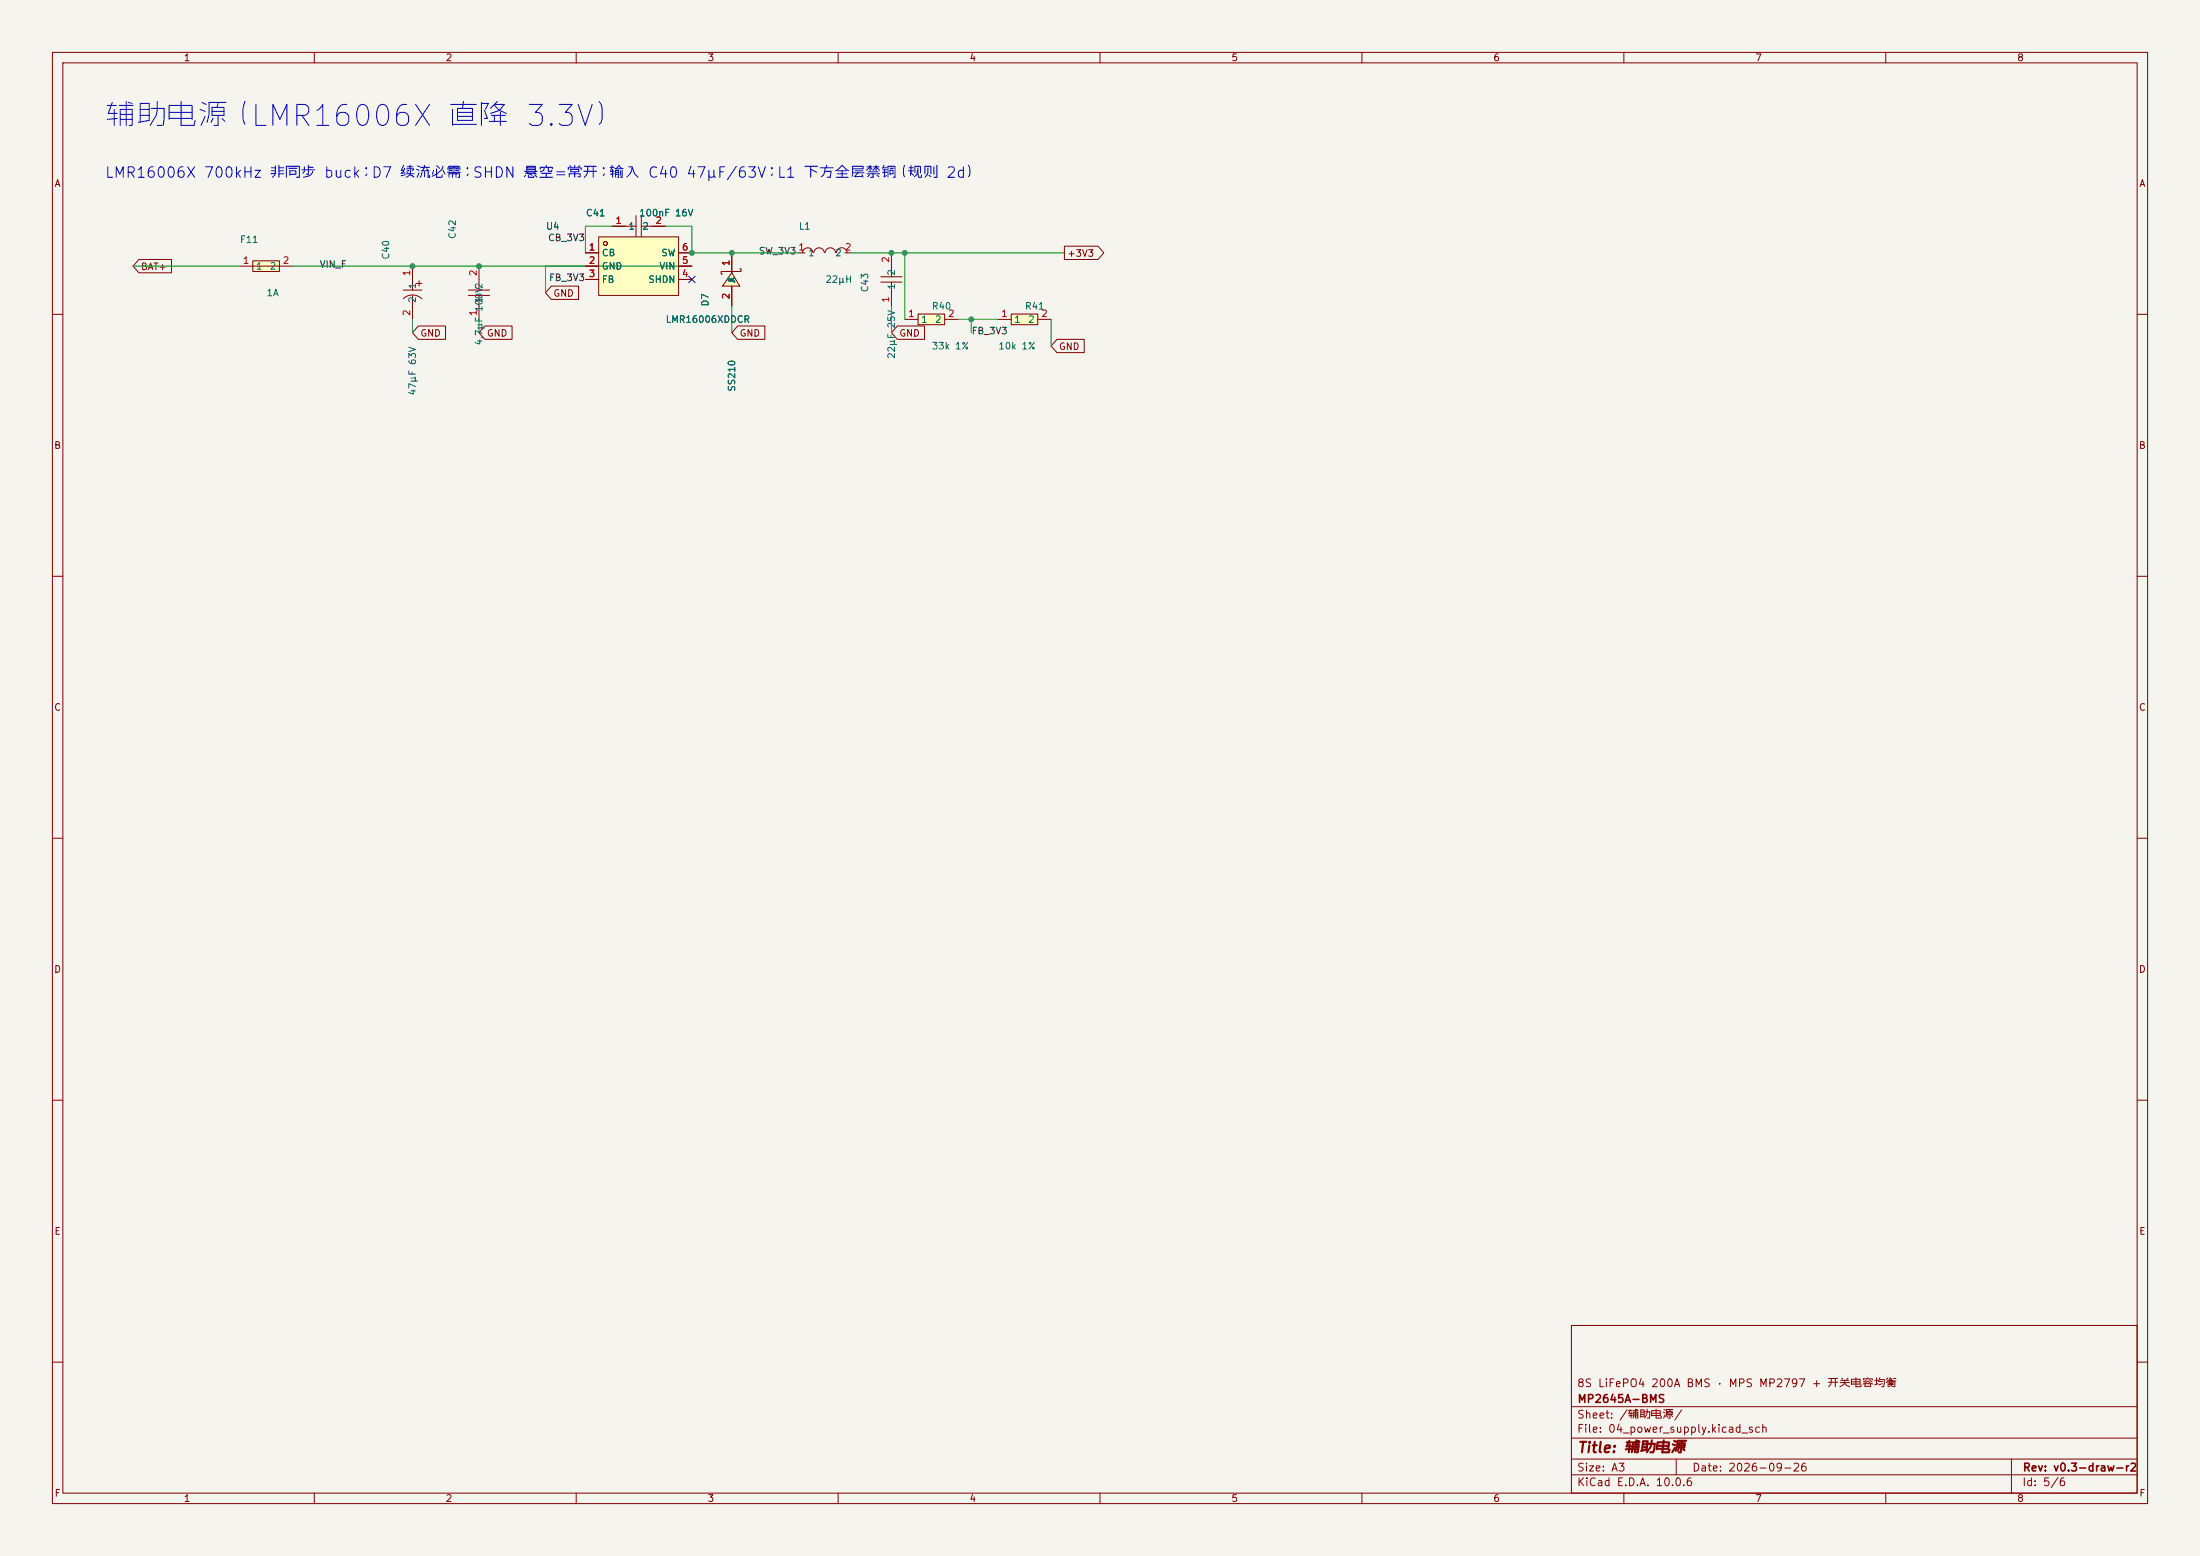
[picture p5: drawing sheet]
<svg xmlns="http://www.w3.org/2000/svg" width="420mm" height="297mm" viewBox="0 0 420 297" stroke-linecap="round" stroke-linejoin="round" font-family="sans-serif">
<path d="M0 0h420v297h-420z" fill="#f5f4ef" stroke="#f5f4ef" stroke-width=".19"/>
<g fill="none" stroke="#840000" stroke-width=".19">
<path d="M10 10h400v277h-400zM12 12h396v273h-396zM60 10v2M110 10v2M160 10v2M210 10v2M260 10v2M310 10v2M360 10v2M10 60h2M408 60h2M10 110h2"/>
<path d="M408 110h2M10 160h2M408 160h2M10 210h2M408 210h2M300 253h108v32h-108zM10 260h2M300 278.5h108M300 274.5h108M300 268.5h108M320 278.5v3M384 278.5v6.5"/>
<path d="M408 260h2M60 285v2M110 285v2M160 285v2M210 285v2M260 285v2M300 281.5h108M310 285v2M360 285v2"/>
</g>
<path d="M175.3 59.9h5v2.1h-5z" fill="#ffffc2"/>
<path d="M175.3 59.9h5v2.1h-5zM172.7 61h2.6M180.3 61h2.6" fill="none" stroke="#840000" stroke-width=".19"/>
<path d="M193 59.9h5.1v2.1h-5.1z" fill="#ffffc2"/>
<path d="M193 59.9h5.1v2.1h-5.1zM190.5 61h2.5M198.1 61h2.6" fill="none" stroke="#840000" stroke-width=".19"/>
<path d="M114.3 45.2h15.2v11.2h-15.2z" fill="#ffffc2"/>
<g fill="none" stroke="#840000" stroke-width=".19">
<path d="M89.4 56.4h4.1M89.4 55.4h4.1M91.4 50.8v4.6M91.4 56.4v4.6M111.8 48.3h2.5M111.8 50.8h2.5M111.8 53.3h2.5M114.3 45.2h15.2v11.2h-15.2zM116.8 43.2h4.6M121.4 41.2v4M122.4 43.2h4.6M122.4 41.2v4"/>
<path d="M129.5 48.3h2.6M129.5 50.8h2.6M129.5 53.3h2.6"/>
<circle cx="115.6" cy="46.5" r=".38"/>
</g>
<path d="M48.3 49.8h5v2h-5z" fill="#ffffc2"/>
<g fill="none" stroke="#840000" stroke-width=".19">
<path d="M45.7 50.8h10.2M48.3 49.8h5v2h-5zM77 55.4h3.5M77 57a2.54 2.54 0 0 1 3.5 0M78.7 50.8v4.6M78.7 56.4v4.6M79.5 54.1h1M80 53.6v1M152.4 48.3h1.3M153.2 48.2a1.01 1.01 0 0 1 1-.9 1.01 1.01 0 0 1 1 .9M155.3 48.2a1.01 1.01 0 0 1 1.1-.9 1.01 1.01 0 0 1 1 .9M157.5 48.2a1.01 1.01 0 0 1 1-.9 1.01 1.01 0 0 1 1 .9"/>
<path d="M159.7 48.2a1.01 1.01 0 0 1 1-.9 1.01 1.01 0 0 1 1 .9M161.3 48.3h1.3M168.2 53.9h4M168.2 52.8h4M170.2 48.3v4.5M170.2 53.9v4.5"/>
</g>
<path d="M139.7 52.1l1.5 2.5h-3.3z" fill="#ffffc2"/>
<g fill="none" stroke="#840000" stroke-width=".19">
<path d="M26.5 49.5h6.2v2.6h-6.2l-1.1-1.3zM105.3 54.6h5.2v2.6h-5.2l-1.2-1.3zM111.8 48.3h2.5M111.8 50.8h2.5M111.8 53.3h2.5M116.8 43.2h2.6M124.5 43.2h2.5M129.5 48.3h2.6M129.5 50.8h2.6M129.5 53.3h2.6M139.7 52.1l1.5 2.5h-3.3zM139.7 48.3v3.8"/>
<path d="M139.7 54.6v3.8M141.2 51.3h.3v.5h-3.8v.5h.2M203.2 47h6.4l1.1 1.3-1.1 1.2h-6.4zM79.9 62.2h5.2v2.6h-5.2l-1.2-1.3zM92.6 62.2h5.2v2.6h-5.2l-1.2-1.3zM140.8 62.2h5.2v2.6h-5.2l-1.1-1.3zM171.3 62.2h5.2v2.6h-5.2l-1.1-1.3zM201.8 64.8h5.2v2.5h-5.2l-1.1-1.3z"/>
</g>
<g fill="none" stroke="#009600" stroke-width=".19">
<path d="M25.4 50.8h20.3M55.9 50.8h76.2M104.1 50.8v5.1M116.8 43.2h-5v5.1M127 43.2h5.1v5.1h20.3M139.7 58.4v5.1M162.6 48.3h40.6M170.2 58.4v5.1M172.7 48.3v12.7M78.7 61v2.5M91.4 61v2.5M182.9 61h7.6"/>
<path d="M185.4 61v2.5M200.7 61v5"/>
</g>
<path d="M131.5 52.7l1.2 1.2M132.7 52.7l-1.2 1.2" fill="none" stroke="#000084" stroke-width=".19"/>
<g fill="#009600" stroke="#009600" stroke-width=".19">
<circle cx="78.7" cy="50.8" r=".46"/>
<circle cx="91.4" cy="50.8" r=".46"/>
<circle cx="132.1" cy="48.3" r=".46"/>
<circle cx="139.7" cy="48.3" r=".46"/>
<circle cx="172.7" cy="48.3" r=".46"/>
<circle cx="170.2" cy="48.3" r=".46"/>
<circle cx="185.4" cy="61" r=".46"/>
</g>
<text font-size="4" fill="#0000c2" x="19.7" y="25.1">辅助电源（LMR16006X 直降 3.3V）</text>
<text font-size="2" fill="#0000c2" x="19.9" y="34.4">LMR16006X 700kHz 非同步 buck；D7 续流必需；SHDN 悬空=常开；输入 C40 47µF/63V；L1 下方全层禁铜（规则 2d）</text>
<text font-size="2" fill="#840000" x="301" y="277.8">Title: 辅助电源</text>
<g font-size="1.5" fill="#840000">
<text x="300.9" y="265.1">8S LiFePO4 200A BMS · MPS MP2797 + 开关电容均衡</text>
<text x="301" y="268.1">MP2645A-BMS</text>
<text x="300.9" y="273.8">File: 04_power_supply.kicad_sch</text>
<text x="300.9" y="271.1">Sheet: /辅助电源/</text>
<text x="300.9" y="281.2">Size: A3</text>
<text x="322.9" y="281.2">Date: 2026-09-26</text>
<text x="386" y="281.2">Rev: v0.3-draw-r2</text>
<text x="300.9" y="284">KiCad E.D.A. 10.0.6</text>
<text x="385.9" y="284">Id: 5/6</text>
</g>
<g font-size="1.3" fill="#840000">
<text x="35" y="12">1</text>
<text x="85" y="12">2</text>
<text x="135" y="12">3</text>
<text x="185" y="12">4</text>
<text x="235" y="12">5</text>
<text x="285" y="12">6</text>
<text x="335" y="12">7</text>
<text x="385" y="12">8</text>
<text x="10.3" y="36">A</text>
<text x="408.3" y="36">A</text>
<text x="26.8" y="51.9">BAT+</text>
<text x="203.6" y="49.3">+3V3</text>
<text x="105.5" y="56.9">GND</text>
<text x="80.1" y="64.6">GND</text>
<text x="92.8" y="64.6">GND</text>
<text x="141.1" y="64.6">GND</text>
<text x="171.6" y="64.6">GND</text>
<text x="202.1" y="67.1">GND</text>
<text x="10.2" y="86">B</text>
<text x="408.2" y="86">B</text>
<text x="10.2" y="136">C</text>
<text x="408.2" y="136">C</text>
<text x="10.2" y="186">D</text>
<text x="408.2" y="186">D</text>
<text x="10.3" y="236">E</text>
<text x="408.3" y="236">E</text>
<text x="10.3" y="286">F</text>
<text x="35" y="287">1</text>
<text x="85" y="287">2</text>
<text x="135" y="287">3</text>
<text x="185" y="287">4</text>
<text x="235" y="287">5</text>
<text x="285" y="287">6</text>
<text x="335" y="287">7</text>
<text x="385" y="287">8</text>
<text x="408.3" y="286">F</text>
</g>
<g font-size="1.3" fill="#006464">
<text x="111.7" y="41.6">C41</text>
<text x="121.9" y="41.6">100nF 16V</text>
<text x="45.7" y="46.7">F11</text>
<text x="87.3" y="45.7" transform="rotate(-90 87.3 45.7)">C42</text>
<text x="104.1" y="44.1">U4</text>
<text x="119.9" y="44.1">1</text>
<text x="122.5" y="44.1">2</text>
<text x="152.4" y="44.1">L1</text>
<text x="48.7" y="51.8">1</text>
<text x="51.4" y="51.8">2</text>
<text x="74.6" y="49.6" transform="rotate(-90 74.6 49.6)">C40</text>
<text x="114.8" y="49.2">CB</text>
<text x="114.8" y="51.8">GND</text>
<text x="125.8" y="51.8">VIN</text>
<text x="126.1" y="49.2">SW</text>
<text x="154.2" y="49.2">1</text>
<text x="159.3" y="49.2">2</text>
<text x="171.1" y="52.7" transform="rotate(-90 171.1 52.7)">2</text>
<text x="50.8" y="56.8">1A</text>
<text x="79.7" y="57.9" transform="rotate(-90 79.7 57.9)">2</text>
<text x="79.7" y="55.3" transform="rotate(-90 79.7 55.3)">1</text>
<text x="92.4" y="57.9" transform="rotate(-90 92.4 57.9)">1</text>
<text x="114.8" y="54.3">FB</text>
<text x="123.7" y="54.3">SHDN</text>
<text x="135.6" y="58.6" transform="rotate(-90 135.6 58.6)">D7</text>
<text x="140.7" y="54.1" transform="rotate(-90 140.7 54.1)">A</text>
<text x="140.7" y="54.1" transform="rotate(-90 140.7 54.1)">K</text>
<text x="157.5" y="54.3">22µH</text>
<text x="166.1" y="55.9" transform="rotate(-90 166.1 55.9)">C43</text>
<text x="171.1" y="55.4" transform="rotate(-90 171.1 55.4)">1</text>
<text x="177.8" y="59.4">R40</text>
<text x="195.6" y="59.4">R41</text>
<text x="127" y="61.9">LMR16006XDDCR</text>
<text x="175.7" y="61.9">1</text>
<text x="178.4" y="61.9">2</text>
<text x="193.5" y="61.9">1</text>
<text x="196.2" y="61.9">2</text>
<text x="92.4" y="66.1" transform="rotate(-90 92.4 66.1)">4.7µF 100V2</text>
<text x="171.1" y="68.6" transform="rotate(-90 171.1 68.6)">22µF 25V</text>
<text x="177.8" y="67">33k 1%</text>
<text x="190.5" y="67">10k 1%</text>
<text x="79.7" y="75.6" transform="rotate(-90 79.7 75.6)">47µF 63V</text>
<text x="140.7" y="74.9" transform="rotate(-90 140.7 74.9)">SS210</text>
</g>
<g font-size="1.3" fill="#0f0f0f">
<text x="104.5" y="46.3">CB_3V3</text>
<text x="60.9" y="51.4">VIN_F</text>
<text x="104.7" y="54">FB_3V3</text>
<text x="144.8" y="48.9">SW_3V3</text>
<text x="185.4" y="64.1">FB_3V3</text>
</g>
<g font-size="1.3" fill="#a90000">
<text x="117.4" y="43">1</text>
<text x="125" y="43">2</text>
<text x="46.3" y="50.7">1</text>
<text x="53.9" y="50.7">2</text>
<text x="78.6" y="52.8" transform="rotate(-90 78.6 52.8)">1</text>
<text x="91.3" y="52.8" transform="rotate(-90 91.3 52.8)">2</text>
<text x="112.3" y="48.1">1</text>
<text x="112.3" y="50.7">2</text>
<text x="112.3" y="53.2">3</text>
<text x="130.1" y="53.2">4</text>
<text x="130.1" y="50.7">5</text>
<text x="130.1" y="48.1">6</text>
<text x="139.6" y="50.9" transform="rotate(-90 139.6 50.9)">1</text>
<text x="152.3" y="48.1">1</text>
<text x="161.2" y="48.1">2</text>
<text x="170" y="50.3" transform="rotate(-90 170 50.3)">2</text>
<text x="139.6" y="57.2" transform="rotate(-90 139.6 57.2)">2</text>
<text x="170" y="57.9" transform="rotate(-90 170 57.9)">1</text>
<text x="78.6" y="60.4" transform="rotate(-90 78.6 60.4)">2</text>
<text x="91.3" y="60.4" transform="rotate(-90 91.3 60.4)">1</text>
<text x="173.3" y="60.8">1</text>
<text x="180.9" y="60.8">2</text>
<text x="191" y="60.8">1</text>
<text x="198.7" y="60.8">2</text>
</g>
</svg>
